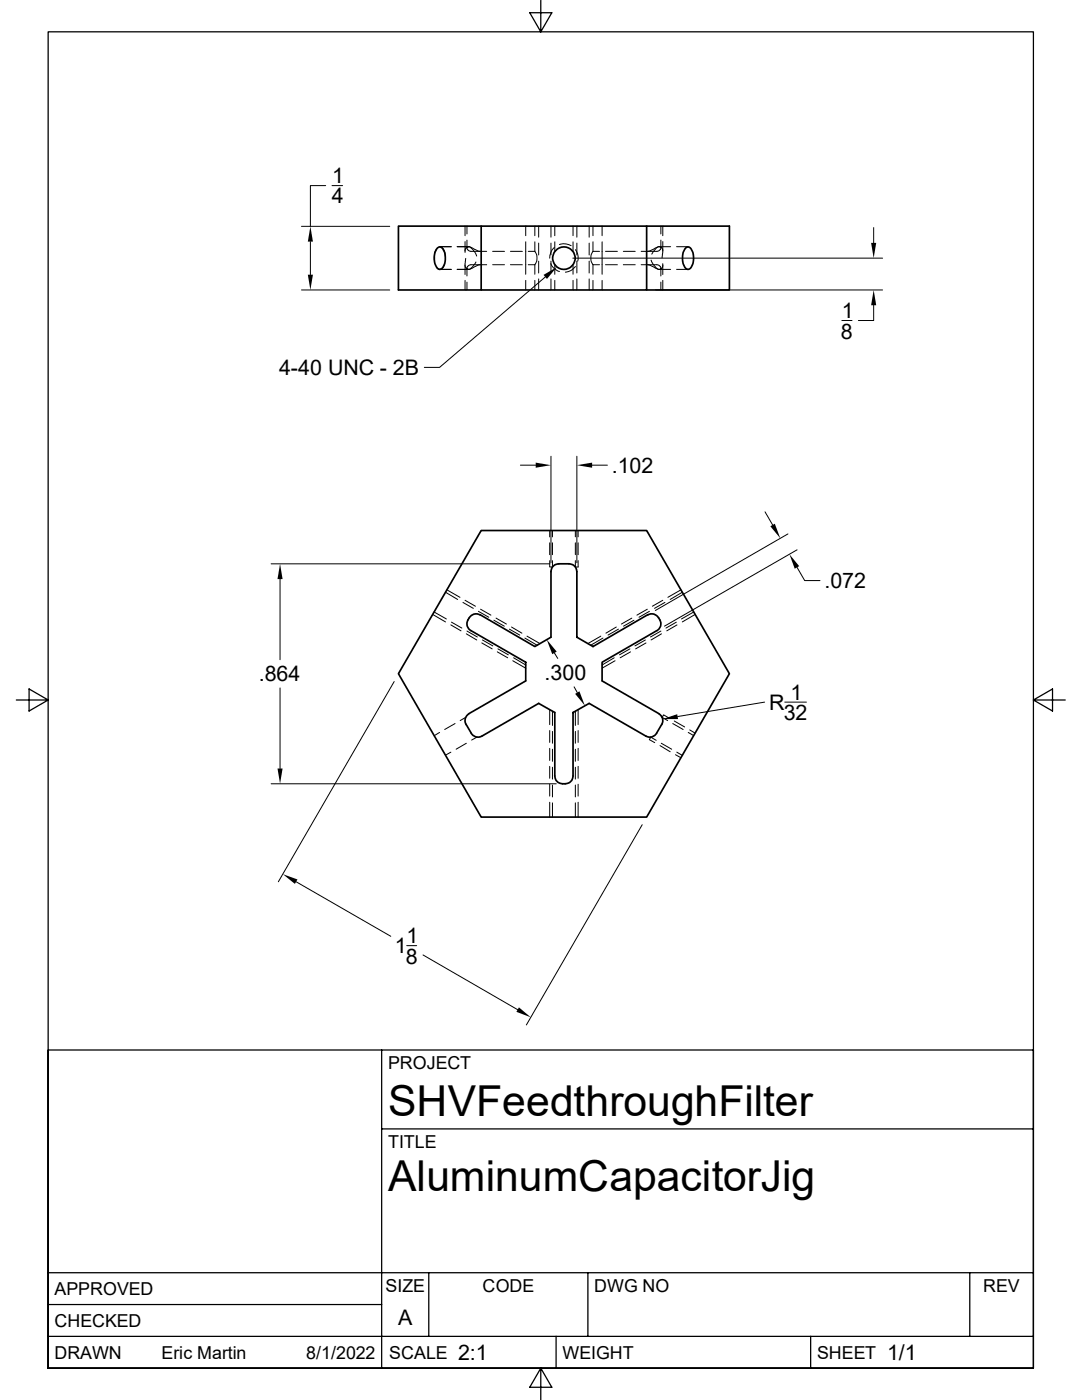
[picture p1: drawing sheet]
<svg xmlns="http://www.w3.org/2000/svg" width="216mm" height="279mm" viewBox="0 0 216 279" stroke-linecap="round" stroke-linejoin="round" font-family="sans-serif">
<g fill="none" stroke="#000" stroke-width=".2">
<path d="M65 37h-3.1v8.2M66.3 37h2.1M60.2 57.9h17.6M60.2 45.2h17.6M61.9 48.2v6.6M87 49.7l-.3 .8v1.6M87.8 49.2h2.2M87.8 53.8h2.2M88.1 49.3l.5 .7 .3 1.5M88.7 52.7a1.02 1.02 0 0 1-1.3 .9l-.3-.3M91.2 49.2h2.3M91.2 53.8h2.3"/>
<path d="M92.8 45.1v1.9M92.8 48.2v1.9M92.8 52.9v1.9M92.8 56v1.9M92.8 50.4v-.5a.73 .73 0 0 1 .5-.6 .73 .73 0 0 1 .8 .3l.7 .8 .3 .7M92.9 51.6l-.1 1.5a.73 .73 0 0 0 .5 .6 .73 .73 0 0 0 .8-.3l.9-1.1M93.2 45.1v1.6M93.2 47.9v1.6M93.2 53.5v1.6M93.2 56.3v1.6M97.1 50.2h-3.2l-.6-.4a.34 .34 0 0 1 .1-.6l.4 .1 2 .9M97.1 52.8h-3.2l-.6 .4a.34 .34 0 0 0 .1 .6l.4-.1 2-.9"/>
<path d="M98.3 50.2h2.4M98.3 52.8h2.4M101.9 50.2h2.3M101.9 52.8h2.3M104.9 48.3v6.4M104.9 45.1v1.9M104.9 56v1.9M105.4 50.2h1.3M105.4 52.8h1.3M106.7 45.1v1.9M106.7 48.3v1.9M106.7 52.8v1.9"/>
<path d="M106.7 56v1.9M106.7 50.2a2.28 2.28 0 0 1 0 2.6M107.5 45.1v2.2M107.5 48.5v2.4M107.5 52.1v2.4M107.5 55.7v2.2M108.8 55.3l-21.1 18h-3M109.9 52.6a2.69 2.69 0 0 0 1.7 1.6M109.9 45.1v2.2M109.9 48.5v2.4M109.9 52.1v2.4M109.9 55.7v2.2"/>
<path d="M110.6 49.4a2.5 2.5 0 0 0-.9 2.1M110.7 45.1v1.9M110.7 48.3v1.9M110.7 52.8v1.9M110.7 56v1.9M111.6 48.8a2.65 2.65 0 0 1 2.4 .2M114.3 51.5h61.8M114.3 45.1v1.9M114.3 48.3v1.9M114.3 52.8v1.9M114.3 56v1.9M114.8 49.8a2.51 2.51 0 0 1 .5 2.3"/>
<path d="M114.8 53.2v.1a2.59 2.59 0 0 1-2 1M115.1 45.1v2.2M115.1 48.5v2.4M115.1 52.1v2.4M115.1 55.7v2.2M117.6 45.1v2.2M117.6 48.5v2.4M117.6 52.1v2.4M117.6 55.7v2.2M118.3 50.2h1.3M118.3 52.8h1.3M118.3 45.1v1.9"/>
<path d="M118.3 48.3v1.9M118.3 52.8v1.9M118.3 56v1.9M118.3 50.2a2.28 2.28 0 0 0 0 2.6M120.1 48.3v6.4M120.1 45.1v1.9M120.1 56v1.9M120.8 50.2h2.4M120.8 52.8h2.4M124.4 50.2h2.3M124.4 52.8h2.3M127.9 52.8h3.2l.6 .4a.34 .34 0 0 1 0 .6"/>
<path d="M129.2 52.8l2.2 1M129.9 51.9l.5 .9 .6 .8 .4 .2M130.8 57.9h45.3M131.4 49.2h.3M131.4 53.8h.3M131.4 49.2l-.5 .4-.9 1.1M131.4 49.2l-2.2 1M131.5 49.2h2.3M131.5 53.8h2.3M131.7 49.2a.51 .51 0 0 1 .1 .6 .51 .51 0 0 1-.6 .3l-3.3 .1M131.7 49.2l.4 .3 .1 .3-.1 1.6M131.9 45.1v1.6"/>
<path d="M131.9 47.9v1.6M131.9 53.5v1.6M131.9 56.3v1.6M132.2 45.1v1.9M132.2 48.2v1.9M132.2 52.9v1.9M132.2 56v1.9M132.2 52.6l-.1 .9-.4 .3M135 49.2h2.3M135 53.8h2.3M174.3 45.4v3.1M168 64h2"/>
<path d="M174.3 60.9v3.1h-3M103.8 92.8h3.1M109.9 91.1v21.2M115.1 91.1v21.2M118.2 92.8h3M54.1 112.5h55.6M55.9 115.6v16.1M88.9 118.2l2.4 1.4M89.2 117.7l2.6 1.5M92.8 119.8l2.1 1.2M109.7 111.9v1.3h.5v-1.3M109.7 105.9v1.2"/>
<path d="M109.7 108.3v2.4M110.2 105.9v1.2M110.2 108.3v2.4M114.8 111.9v1.3h.6v-1.3M114.8 105.9v1.2M114.8 108.3v2.4M115.4 105.9v1.2M115.4 108.3v2.4M132.2 119.8l-2 1.2M135.8 117.7l-2.5 1.5M136.1 118.2l-2.4 1.4M152.7 102.2l1.5 2.6"/>
<path d="M157.2 106.6l-26.4 15.2M159 113.2l1.6 2.7h3M159 109.7l-26.4 15.3M55.9 137.3v16.1M78.7 136l-23.2 40M86.4 122.6l2.5 1.5M86.6 122.1l2.5 1.4M90 124.7l2 1.2M90.1 124.2l2.1 1.1M92.4 120.2l2 1.2M93 126.5l2.1 1.2M93.2 125.9l2.1 1.2"/>
<path d="M95.5 122l2 1.2M95.9 121.6l2.1 1.2M96.1 128.3l2.1 1.2M96.3 127.7l2 1.2M98.6 123.8l2 1.2M99 123.4l2 1.1M99.2 130.1l2.1 1.2M99.4 129.5l2 1.2M101.6 125.6l2.1 1.1M102.1 125.1l2 1.3M102.3 131.9l2.6 1.4M102.5 131.3l2.4 1.4"/>
<path d="M104.7 127.3l2.5 1.5M105.2 127l2.5 1.4M110.6 130.3l.7 1.1M114.6 137.1l.6 1.1M119.9 127l-2.6 1.4M120.3 127.3l-2.4 1.5M122.6 131.3l-2.5 1.4M122.7 131.9l-2.6 1.4M123 125.1l-2.1 1.3M123.4 125.6l-2.1 1.1M125.7 129.5l-2.1 1.2M125.8 130.1l-2.1 1.2"/>
<path d="M126.1 123.4l-2.1 1.1M126.5 123.8l-2.1 1.2M128.8 127.7l-2.1 1.2M128.9 128.3l-2.1 1.2M129.2 121.6l-2.1 1.2M129.6 122l-2.1 1.2M131.9 125.9l-2.1 1.2M132 126.5l-2.1 1.2M132.7 120.2l-2.1 1.2M135 124.2l-2.1 1.1M135.1 124.7l-2 1.2M138.4 122.1l-2.4 1.4"/>
<path d="M138.7 122.6l-2.6 1.5M54.1 156.4h56.9M87.7 146.2l-1 .6M90 150.1l-1.1 .6M90.8 144.4l-2.1 1.2M92.9 143.2l-1.1 .6M93 148.3l-2 1.2M95.2 147.1l-1.1 .6M109.7 141.6v3M109.7 145.8v2.4M109.7 149.4v2.4M109.7 153v2.3"/>
<path d="M109.7 156.5v2.4M110.2 141.9v2.9M110.2 146v2.3M110.2 149.5v2.4M110.2 153.1v2.4M110.2 156.7v2.3M114.8 141.9v2.9M114.8 146v2.3M114.8 149.5v2.4M114.8 153.1v2.4M114.8 156.7v2.3M115.4 141.6v3"/>
<path d="M115.4 145.8v2.4M115.4 149.4v2.4M115.4 153v2.3M115.4 156.5v2.4M130.9 147.7l-1.1-.6-.2 .5 1 .6M131.7 148.8l2 1.2M132 148.3l2 1.2M133.5 143.3l-1.1-.6-.3 .5 1.1 .6M134.2 144.4l2.1 1.2M134.5 143.9l2.1 1.2M134.8 150.6l1 .6M135 150.1l1.1 .6"/>
<path d="M137.3 146.2l1.1 .6M137.6 145.7l1.1 .6M152.6 140.1l-17.4 2.9M156.6 140.1h4.3M59.1 176l18.9 10.9M109.7 160.1v3M110.2 160.2v2.9M114.8 160.2v2.9M115.4 160.1v3M128.1 164.6l-23.1 40M81.2 188.7h1.9M84.4 190.6l18.9 10.9"/>
</g>
<g fill="none" stroke="#000" stroke-width=".34">
<path d="M87.3 49.5a.77 .77 0 0 1 .8-.1 .77 .77 0 0 1 .5 .6 3.2 3.2 0 0 1-.6 3.7 1.1 1.1 0 0 1-1.2-1.1 3.6 3.6 0 0 1 .5-3.1zM96 57.9h33v-12.8h16.5v12.8h-16.5M96 45.1h-16.5v12.8h16.5v-12.8h33M136.8 49.5a.77 .77 0 0 1 .8-.1 .77 .77 0 0 1 .5 .6 3.2 3.2 0 0 1-.6 3.7 1.1 1.1 0 0 1-1.2-1.1 3.6 3.6 0 0 1 .5-3.1zM96 105.9h33l16.5 28.6-16.5 28.6h-33l-16.5-28.6zM94 125.9l10.9 6.3v3.7l-11.3 6.5M95.8 122.7a1.84 1.84 0 0 0-2.3 .8 1.84 1.84 0 0 0 .4 2.4M129.2 122.7a1.84 1.84 0 0 1 2.3 .8 1.84 1.84 0 0 1-.4 2.4M129.2 122.7l-10.9 6.3-3.2-1.8v-13.1a1.59 1.59 0 0 0-1.6-1.6h-2a1.59 1.59 0 0 0-1.6 1.6v13.1l-3.2 1.8-10.9-6.3M131.1 125.9l-11 6.3v3.7l11.3 6.5M93 144.6l1 1.7M93.6 142.5a1.56 1.56 0 0 0-.6 2.1"/>
<path d="M94 146.3a1.56 1.56 0 0 0 2.2 .6l11.3-6.5 3.2 1.8v12.7a1.87 1.87 0 0 0 1.5 1.5 1.87 1.87 0 0 0 2-1l.1-.5v-12.7l3.3-1.8 11.3 6.5a1.56 1.56 0 0 0 2.1-.6M131.5 142.5a1.56 1.56 0 0 1 .5 2.1M132 144.6l-1 1.7"/>
<circle cx="112.5" cy="51.5" r="2.25"/>
</g>
<g fill="none" stroke="#000" stroke-width=".25">
<path d="M107.9 0v6.4l-2.2-3.9h4.4l-2.2 3.9M3.3 139.7h6.3l-3.8-2.2v4.4l3.8-2.2M206.2 139.7l3.8 2.2v-4.4l-3.8 2.2h6.4M76.2 209.5v63.5M76.2 225.3h130M9.6 254h196.6M85.6 254v12.7M117.3 254v12.7M193.5 254v12.7M9.6 273v-266.6h196.6v266.6M9.6 273v-63.5h196.6v63.5M9.6 273h196.6"/>
<path d="M9.6 266.7h196.6M9.6 260.3h66.6M107.9 273l2.2 3.9h-4.4l2.2-3.9v6.4M111 266.7v6.3M161.8 266.7v6.3"/>
</g>
<g fill="#000">
<path d="M61.4 54.8h1l-.5 3.1zM61.9 45.2l.5 3h-1zM108.5 54.9l2.6-1.6-2 2.4zM173.8 48.5h1l-.5 3zM174.3 57.9l.5 3h-1zM106.9 92.3l3 .5-3 .5zM115.1 92.8l3.1-.5v1zM55.9 112.5l.5 3.1h-1zM153.7 105l.9-.5 1.1 2.9zM157.5 110.6l2 2.4-.9 .5zM109.1 127.6l2 2.4-.9 .6zM114.8 138.5l.8-.5 1.1 2.8z"/>
<path d="M55.4 153.4h1l-.5 3zM132.2 143.5l2.9-1 .2 1zM56.4 174.5l3 1-.6 .9zM103.5 201l2.4 2-2.9-1.1z"/>
</g>
<g font-size="8.5">
<text x="77.4" y="222.8">SHVFeedthroughFilter</text>
<text x="77.4" y="237.7">AluminumCapacitorJig</text>
</g>
<g font-size="4.3">
<text x="66.2" y="40.6">4</text>
<text x="66.3" y="36.5">1</text>
<text x="168" y="63.5">1</text>
<text x="167.8" y="67.6">8</text>
<text x="55.7" y="74.8">4-40 UNC - 2B</text>
<text x="122.1" y="94.3">.102</text>
<text x="164.5" y="117.4">.072</text>
<text x="51.6" y="136">.864</text>
<text x="108.7" y="135.7">.300</text>
<text x="153.5" y="141.6">R</text>
<text x="156.4" y="143.8">32</text>
<text x="157.7" y="139.6">1</text>
<text x="78.8" y="190.2">1</text>
<text x="81.1" y="188.2">1</text>
<text x="81" y="192.4">8</text>
<text x="79.5" y="264.5">A</text>
<text x="91.4" y="271.4">2:1</text>
<text x="177" y="271.4">1/1</text>
</g>
<g font-size="3.6">
<text x="77.4" y="213.4">PROJECT</text>
<text x="77.4" y="229.1">TITLE</text>
<text x="76.9" y="257.8">SIZE</text>
<text x="96.3" y="257.8">CODE</text>
<text x="118.6" y="257.8">DWG NO</text>
<text x="196.2" y="257.8">REV</text>
<text x="10.9" y="258.4">APPROVED</text>
<text x="10.9" y="264.8">CHECKED</text>
<text x="10.9" y="271.1">DRAWN</text>
<text x="32.2" y="271.1">Eric Martin</text>
<text x="61.1" y="271.1">8/1/2022</text>
<text x="77.7" y="271.1">SCALE</text>
<text x="112.2" y="271.1">WEIGHT</text>
<text x="163" y="271.1">SHEET</text>
</g>
</svg>
